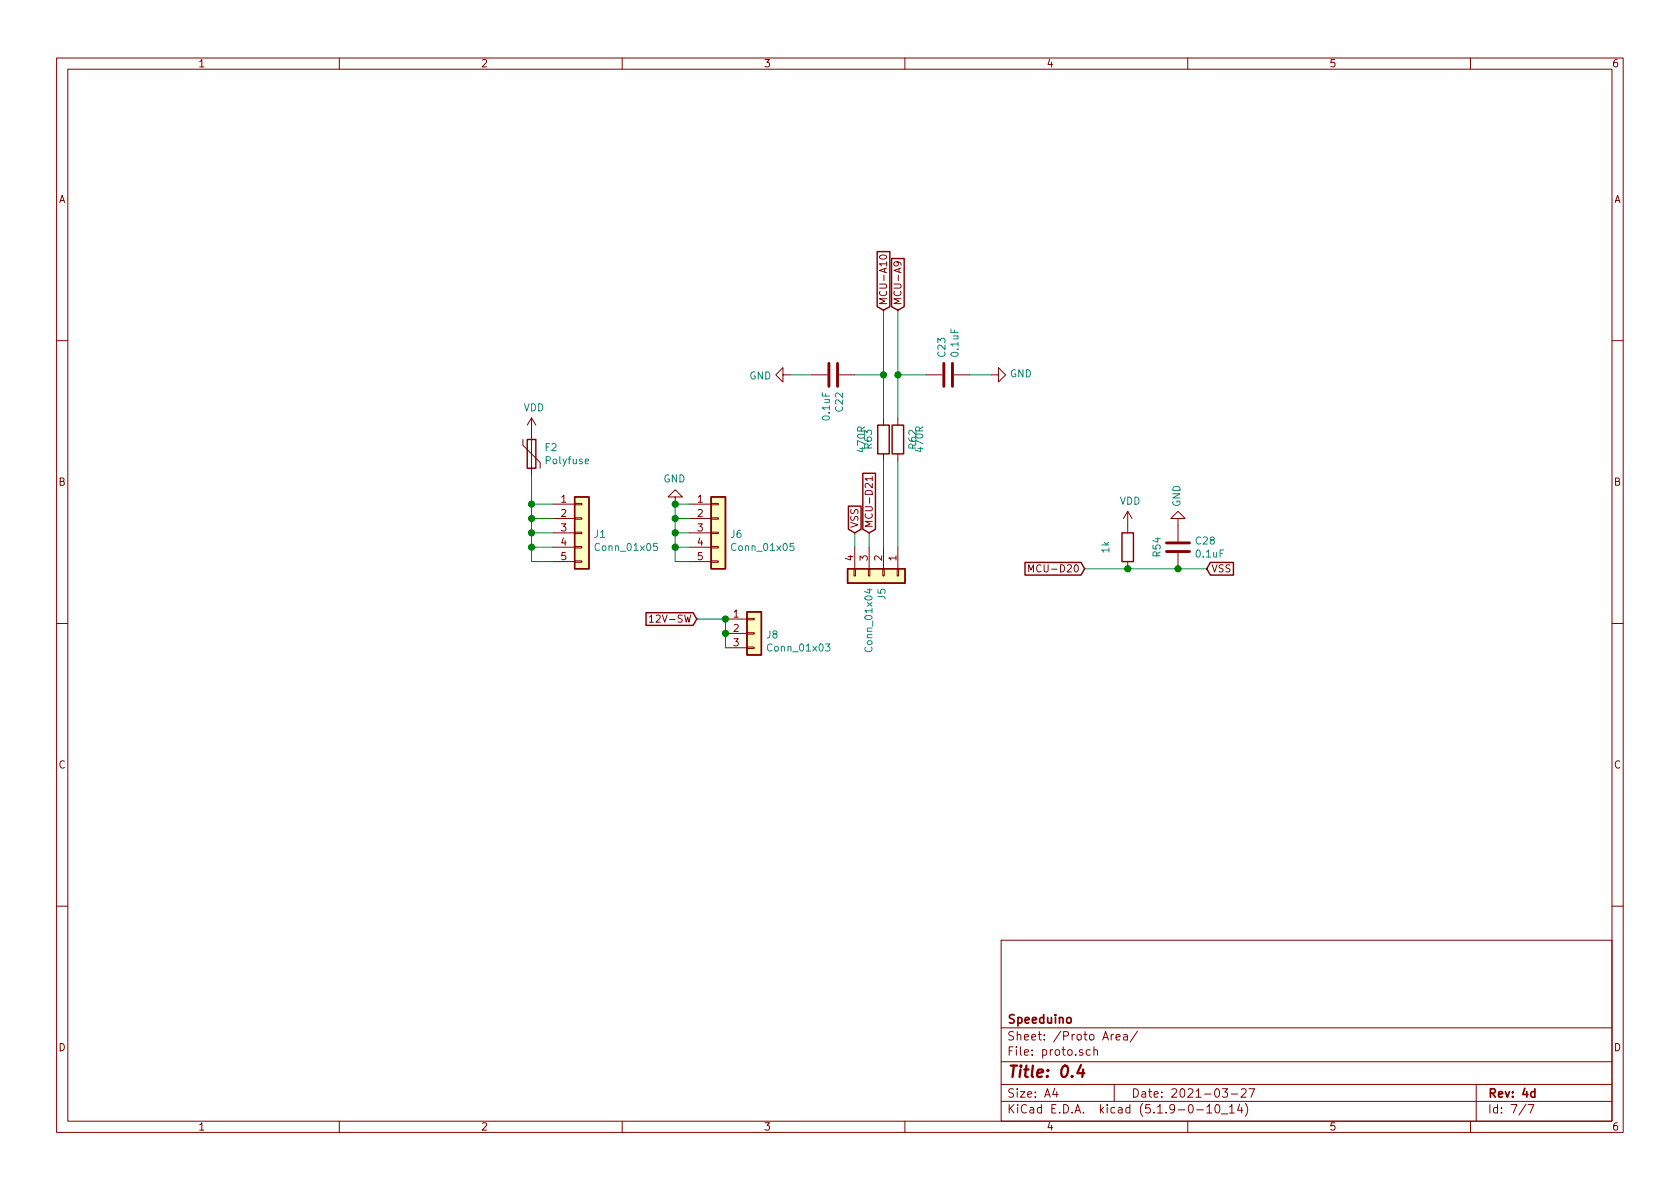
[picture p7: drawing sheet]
<svg xmlns="http://www.w3.org/2000/svg" width="297mm" height="210mm" viewBox="0 0 297 210" stroke-linecap="round" stroke-linejoin="round" font-family="sans-serif">
<g fill="none" stroke="#840000" stroke-width=".18">
<path d="M10 10.3h277v189.9h-277zM12 12.2h273v186.1h-273zM60 10.3v1.9M110 10.3v1.9M160 10.3v1.9M210 10.3v1.9M260 10.3v1.9M155.6 45.2a.68 .68 0 0 1 1.2 .3 .72 .72 0 0 1-1.3-.1zM158.6 46.3l.2 .3v.3l-.2 .1-.5-.1-.1-.3 .2-.2a.87 .87 0 0 1 1.1 .3v.2M10 60.2h2M92.5 77.7v1l3 3.1v1M94 73.9l-.8 1.3"/>
<path d="M94 73.9v10.2M94 73.9l.7 1.3M138.4 66.3v-1.3l-1.2 1.3 1.2 1.3v-1.3h1.3M143.5 66.3h2.8M148.3 66.3h2.8M156.2 73.9v1.3M158.7 73.9v1.3M163.8 66.3h2.8M168.7 66.3h2.7M175.3 66.3h1.2v-1.3l1.3 1.3-1.3 1.3v-1.3M285 60.2h2M97.8 89.1h3.8"/>
<path d="M97.8 91.7h3.8M97.8 94.2h3.8M97.8 96.8h3.8M97.8 99.3h3.8M101.6 99.2h1.3v.2h-1.3zM101.6 96.6h1.3v.3h-1.3zM101.6 91.6h1.3v.2h-1.3zM101.6 89h1.3v.3h-1.3zM101.6 94.1h1.3v.3h-1.3zM119.4 87.9h1.2l-1.2-1.3-1.3 1.3h1.3v1.2M121.9 89.1h3.8M121.9 91.7h3.8"/>
<path d="M121.9 94.2h3.8M121.9 96.8h3.8M121.9 99.3h3.8M125.7 99.2h1.3v.2h-1.3zM125.7 96.6h1.3v.3h-1.3zM125.7 91.6h1.3v.2h-1.3zM125.7 89h1.3v.3h-1.3zM125.7 94.1h1.3v.3h-1.3zM151.1 96.8v3.8M153.7 96.8v3.8M154.2 84.7h-1.2l.3 .3M154.2 84.3v.7"/>
<path d="M156.2 80.3v1.2M156.2 96.8v3.8M158.7 80.3v1.2M158.7 96.8v3.8M199.4 90.4v3.8M199.4 99.3v1.3M199.4 90.4l-.8 1.3M199.4 90.4l.8 1.3M208.3 91.7h1.2l-1.2-1.3-1.3 1.3h1.3v4.1M208.3 97.8v2.8M10 110.3h2M114.8 109.1l.4-.3v1.2"/>
<path d="M114.8 110h.7M128.3 109.5h3.8M128.3 112h3.8M128.3 114.5h3.8M132.1 114.4h1.2v.3h-1.2zM132.1 109.3h1.2v.3h-1.2zM132.1 111.9h1.2v.2h-1.2zM151 100.6h.3v1.2h-.3zM153.5 100.6h.3v1.2h-.3zM156.1 100.6h.2v1.2h-.2zM158.6 100.6h.3v1.2h-.3zM181.9 101.1v-1.2l.4 .9 .4-.9v1.2"/>
<path d="M285 110.3h2M10 160.2h2M177 166.3h108v32h-108zM285 160.2h2M60 198.3v1.9M110 198.3v1.9M160 198.3v1.9M177 194.8h108M177 191.8h108M177 187.8h108M177 181.8h108M186.5 192.5l-.4 1h1"/>
<path d="M186.8 193v1M192.8 185.7l-.5-.1-.3 .3 .1 .6 .2 .1 .5-.1M193.4 185.7h.1a.37 .37 0 0 1 .6 .1v.8M193.4 185.1v1.5M196.9 182.9l-.4 .3M197 191.8v3M197.3 183.4l.7-.1v-.3l-.4-.1-.3 .2 .1 .7h.6M198.7 183h.6v.9M199.3 183.3l-.5 .1-.2 .2 .1 .2 .1 .1 .5-.1M201.1 182.3l-1.3 2M210 198.3v1.9M211.6 196.3h1.2"/>
<path d="M213.4 195.8l.4-.5v1.5M213.4 196.8h.8M215 195.4l.3-.1a.94 .94 0 0 1 0 1.5 .8 .8 0 0 1-.6-.6 .8 .8 0 0 1 .3-.8zM216 197h1.1M216.1 192.5h.9l-.4 .6 .4 .1v.7l-.2 .1-.7-.1M217.4 195.8l.4-.5v1.5M217.4 196.8h.8M217.7 193.5h1.1M219.2 195.2l-.4 1.1h.9M219.5 192.7l.2-.2h.3l.3 .2v.3v.2l-.9 .8h.9M219.5 195.8v1M220.2 195.1a1.71 1.71 0 0 1 0 2.3"/>
<path d="M220.8 192.5h1l-.6 1.5M260 198.3v1.9M261 191.8v6.5M269.8 195.2l-1.2 2M270.2 195.3h1l-.6 1.5"/>
</g>
<path d="M188.7 180.1l.2-.2 .4 .2v.7l-.2 .1-.4-.1zM271.4 193.1l-.4-.1-.3 .3v.6l.3 .1 .4-.1M271.4 192.5v1.5" fill="none" stroke="#840000" stroke-width=".3"/>
<path d="M191.1 188.3l-.6 1.5h1.2M191.5 189.1l-.1 1.3" fill="none" stroke="#840000" stroke-width=".41"/>
<g fill="#ffffc2" stroke="#ffffc2" stroke-width=".18">
<path d="M101.6 87.9h2.5v12.7h-2.5z"/>
<path d="M125.7 87.9h2.6v12.7h-2.6z"/>
<path d="M132.1 108.2h2.5v7.6h-2.5z"/>
<path d="M149.9 100.6h10.1v2.5h-10.1z"/>
</g>
<g fill="none" stroke="#840000" stroke-width=".25">
<path d="M155.1 44.5h2.2v9.7l-1.1 .7-1.1-.7zM157.6 45.7h2.3v8.5l-1.2 .7-1.1-.7zM93.2 77.7h1.5v5.1h-1.5zM155.2 75.2h2v5.1h-2zM157.7 75.2h2.1v5.1h-2.1zM101.6 87.9h2.5v12.7h-2.5zM125.7 87.9h2.6v12.7h-2.6zM150 89.5h2.2v4.1l-1.1 .6-1.1-.6zM152.6 83.7h2.2v9.9l-1.1 .6-1.1-.6zM181.2 99.5h9.9l.7 1.1-.7 1.1h-9.9zM198.4 94.2h2v5.1h-2zM214 99.5h4.1v2.2h-4.1l-.6-1.1z"/>
<path d="M114.2 108.4h8.4l.6 1.1-.6 1.1h-8.4zM132.1 108.2h2.5v7.6h-2.5zM149.9 100.6h10.1v2.5h-10.1z"/>
</g>
<path d="M103.5 81.6l.6-.1-.1-.3h-.3l-.2 .2v.6h.5M116.2 96.1h-.6l-.1 .6 .2-.1h.5v.6l-.2 .2-.5-.2M140.3 96.1h-.6v.6l.2-.1h.4v.6l-.1 .2-.5-.2M145.9 113.9h.8l-.4 .4 .4 .2-.1 .6h-.4l-.3-.1M153.3 104.3h.9M153.7 104.1v.8l-.8-.3" fill="none" stroke="#008484" stroke-width=".18"/>
<path d="M146.6 64.3v4M148.1 64.3v4M166.9 64.3v4M168.4 64.3v4M206.2 97.5h4.1M206.2 96h4.1" fill="none" stroke="#840000" stroke-width=".51"/>
<g fill="none" stroke="#008400" stroke-width=".18">
<path d="M156.2 54.9v19M158.7 54.9v19M139.7 66.3h3.8M151.1 66.3h5.1M158.7 66.3h5.1M171.4 66.3h3.9M94 91.7h3.8M94 94.2h3.8M94 89.1h3.8M94 96.8h3.8M94 84.1v15.2h3.8M119.4 91.7h2.5"/>
<path d="M119.4 94.2h2.5M119.4 96.8h2.5M121.9 89.1h-2.5v10.2h2.5M151.1 94.2v2.6M153.7 94.2v2.6M156.2 81.5v15.3M158.7 81.5v15.3M123.2 109.5h5.1v5M191.8 100.6h21.6"/>
</g>
<g fill="#008400" stroke="#008400" stroke-width=".25">
<circle cx="94" cy="91.7" r=".51"/>
<circle cx="156.2" cy="66.3" r=".51"/>
<circle cx="128.3" cy="109.5" r=".51"/>
<circle cx="94" cy="96.8" r=".51"/>
<circle cx="128.3" cy="112" r=".51"/>
<circle cx="158.8" cy="66.3" r=".51"/>
<circle cx="94" cy="89.1" r=".51"/>
<circle cx="94" cy="94.2" r=".51"/>
<circle cx="199.4" cy="100.6" r=".51"/>
<circle cx="119.4" cy="96.8" r=".51"/>
<circle cx="208.3" cy="100.6" r=".51"/>
<circle cx="119.4" cy="94.2" r=".51"/>
<circle cx="119.4" cy="91.7" r=".51"/>
<circle cx="119.4" cy="89.1" r=".51"/>
</g>
<text font-size="2.8" fill="#840000" x="178" y="190.5">Title: 0.4</text>
<g font-size="2.1" fill="#840000">
<text x="178" y="184">Sheet: /Proto Area/</text>
<text x="178" y="181">Speeduino</text>
<text x="178" y="186.7">File: proto.sch</text>
<text x="178" y="196.9">KiCad E.D.A. kicad (5.1.9-0-10_14)</text>
<text x="178" y="194.1">Size: A4</text>
<text x="200" y="194.1">Date: 2021-03-27</text>
<text x="263" y="194.1">Rev: 4d</text>
<text x="263" y="196.9">Id: 7/7</text>
</g>
<g font-size="1.8" fill="#840000">
<text x="35" y="11.9">1</text>
<text x="85" y="11.9">2</text>
<text x="135" y="11.9">3</text>
<text x="185" y="11.9">4</text>
<text x="235" y="11.9">5</text>
<text x="285" y="11.9">6</text>
<text x="10.4" y="35.9">A</text>
<text x="285.4" y="35.9">A</text>
<text x="156.8" y="54.1" transform="rotate(-90 156.8 54.1)">MCU-A10</text>
<text x="159.4" y="54.1" transform="rotate(-90 159.4 54.1)">MCU-A9</text>
<text x="10.4" y="85.9">B</text>
<text x="99.2" y="88.9">1</text>
<text x="123.3" y="88.9">1</text>
<text x="285.4" y="85.9">B</text>
<text x="99.2" y="91.4">2</text>
<text x="99.2" y="94">3</text>
<text x="123.3" y="91.4">2</text>
<text x="123.3" y="94">3</text>
<text x="151.8" y="93.4" transform="rotate(-90 151.8 93.4)">VSS</text>
<text x="154.3" y="93.4" transform="rotate(-90 154.3 93.4)">MCU-D21</text>
<text x="99.2" y="96.5">4</text>
<text x="99.2" y="99.1">5</text>
<text x="123.3" y="96.5">4</text>
<text x="123.3" y="99.1">5</text>
<text x="150.9" y="99.2" transform="rotate(-90 150.9 99.2)">4</text>
<text x="153.4" y="99.2" transform="rotate(-90 153.4 99.2)">3</text>
<text x="156" y="99.2" transform="rotate(-90 156 99.2)">2</text>
<text x="158.5" y="99.2" transform="rotate(-90 158.5 99.2)">1</text>
<text x="183.1" y="101.2">MCU-D20</text>
<text x="214.1" y="101.2">VSS</text>
<text x="115.8" y="110.1">12V-SW</text>
<text x="129.7" y="109.2">1</text>
<text x="129.7" y="111.8">2</text>
<text x="129.7" y="114.3">3</text>
<text x="10.4" y="135.9">C</text>
<text x="285.4" y="135.9">C</text>
<text x="10.4" y="185.9">D</text>
<text x="285.4" y="185.9">D</text>
<text x="35" y="199.9">1</text>
<text x="85" y="199.9">2</text>
<text x="135" y="199.9">3</text>
<text x="185" y="199.9">4</text>
<text x="235" y="199.9">5</text>
<text x="285" y="199.9">6</text>
</g>
<g font-size="1.8" fill="#008484">
<text x="167.2" y="63.1" transform="rotate(-90 167.2 63.1)">C23</text>
<text x="169.5" y="63" transform="rotate(-90 169.5 63)">0.1uF</text>
<text x="132.5" y="67.1">GND</text>
<text x="178.6" y="66.7">GND</text>
<text x="92.6" y="72.7">VDD</text>
<text x="146.7" y="74.2" transform="rotate(-90 146.7 74.2)">0.1uF</text>
<text x="149" y="72.7" transform="rotate(-90 149 72.7)">C22</text>
<text x="96.4" y="79.8">F2</text>
<text x="96.6" y="82.1">Polyfuse</text>
<text x="153" y="79.8" transform="rotate(-90 153 79.8)">470R</text>
<text x="154.2" y="79.3" transform="rotate(-90 154.2 79.3)">R63</text>
<text x="162" y="79.3" transform="rotate(-90 162 79.3)">R62</text>
<text x="163.2" y="79.8" transform="rotate(-90 163.2 79.8)">470R</text>
<text x="117.3" y="85.3">GND</text>
<text x="198" y="89.2">VDD</text>
<text x="208.7" y="89.7" transform="rotate(-90 208.7 89.7)">GND</text>
<text x="105.1" y="95.1">J1</text>
<text x="129.2" y="95.1">J6</text>
<text x="105.5" y="97.4">Conn_01x05</text>
<text x="129.7" y="97.4">Conn_01x05</text>
<text x="196.1" y="97.7" transform="rotate(-90 196.1 97.7)">1k</text>
<text x="205.2" y="98.4" transform="rotate(-90 205.2 98.4)">R54</text>
<text x="211.5" y="96.3">C28</text>
<text x="211.6" y="98.6">0.1uF</text>
<text x="156.6" y="106" transform="rotate(-90 156.6 106)">J5</text>
<text x="135.6" y="112.9">J8</text>
<text x="136" y="115.2">Conn_01x03</text>
<text x="154.3" y="114.9" transform="rotate(-90 154.3 114.9)">Conn_01x04</text>
</g>
</svg>
